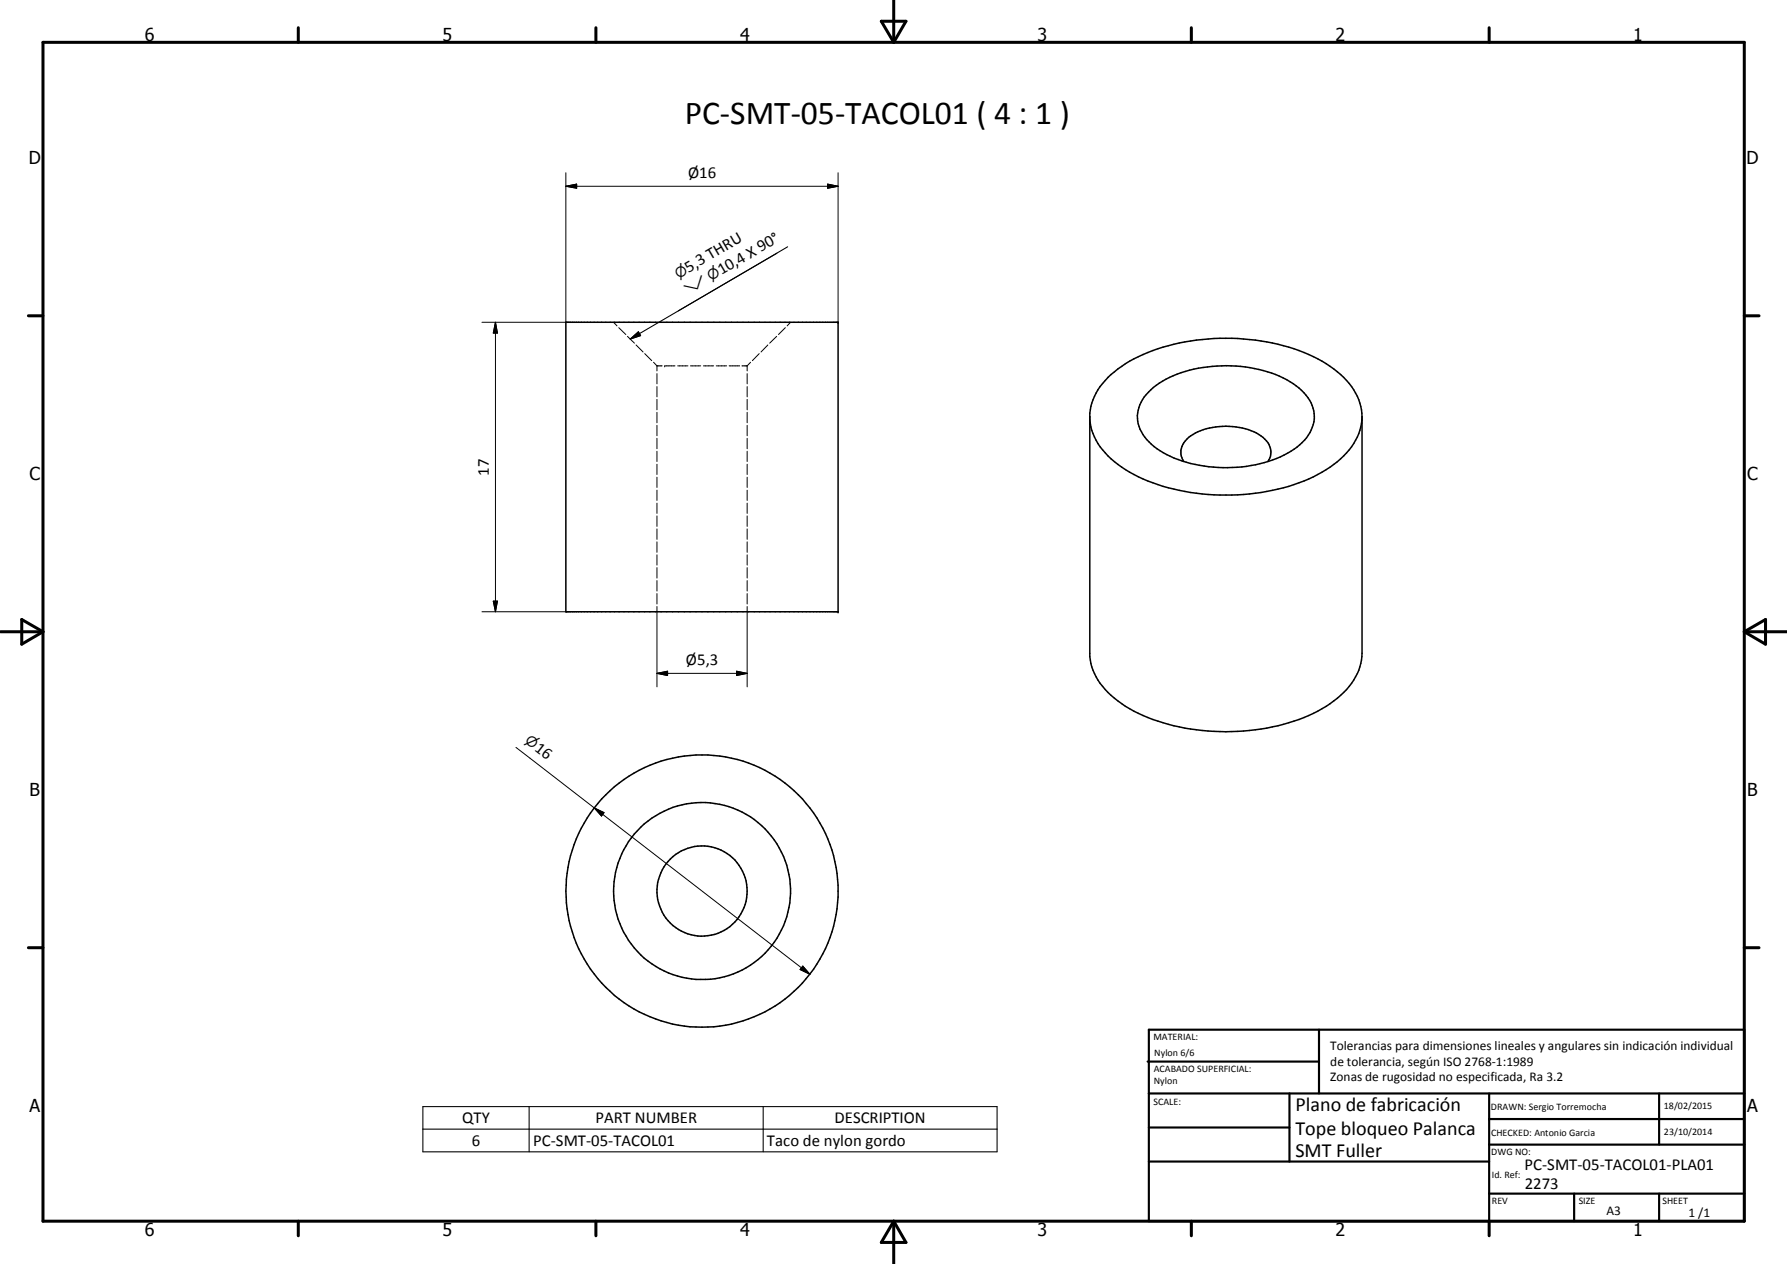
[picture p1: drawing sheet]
<svg xmlns="http://www.w3.org/2000/svg" width="420mm" height="297mm" viewBox="0 0 420 297" stroke-linecap="round" stroke-linejoin="round" font-family="sans-serif">
<g fill="none" stroke="#000" stroke-width=".24">
<path d="M133 43.8l2.6-.5v.9zM133 40.6v35.1h-19.7M133 43.8h64.1M194.6 43.3l2.5 .5-2.5 .4zM197.1 40.6v35.1M116.5 75.7l.5 2.6h-1zM116.5 75.7v68.1M144.3 75.7l.8 .9M145.5 77l1.6 1.6M147.5 79l1.7 1.6M182.6 79l-1.6 1.6M184.6 77l-1.6 1.6"/>
<path d="M185.9 75.7l-.8 .9M149.6 81.1l1.6 1.6M151.6 83.1l1.6 1.7M153.7 85.1l.8 .9M154.5 86h1.2M154.5 86v1.2M154.5 87.8v2.4M154.5 90.8v2.5M154.5 93.9v2.4M154.5 96.9v2.5M154.5 99.9v2.5M156.3 86h.1"/>
<path d="M156.3 86h2.4M159.3 86h2.4M162.3 86h2.4M165.4 86h2.4M168.4 86h2.4M171.4 86h2.5M174.4 86h1.3M175.7 86v1.2M175.7 87.8v2.4M175.7 90.8v2.5M175.7 93.9v2.4M175.7 96.9v2.5"/>
<path d="M175.7 99.9v2.5M176.5 85.1l-.8 .9M178.5 83.1l-1.6 1.7M180.5 81.1l-1.6 1.6M154.5 103v2.5M154.5 106v2.5M154.5 109.1v2.4M154.5 112.1v2.5M154.5 115.2v2.4M154.5 118.2v2.4M175.7 103v2.5M175.7 106v2.5"/>
<path d="M175.7 109.1v2.4M175.7 112.1v2.5M175.7 115.2v2.4M175.7 118.2v2.4M154.5 121.2v2.5M154.5 124.3v2.4M154.5 127.3v2.5M154.5 130.4v2.4M154.5 133.4v2.4M154.5 136.4v2.5M154.5 139.5v2.4M175.7 121.2v2.5"/>
<path d="M175.7 124.3v2.4M175.7 127.3v2.5M175.7 130.4v2.4M175.7 133.4v2.4M175.7 136.4v2.5M175.7 139.5v2.4M113.3 143.8h19.7M116 141.3h1l-.5 2.5zM154.5 158.2l2.5-.5v1zM154.5 142.5v18.9M154.5 158.2h21.2M173.2 157.7l2.5 .5-2.5 .5z"/>
<path d="M175.7 142.5v18.9M121.3 175.6l18.4 14.3M139.7 189.9l2.3 1.1-.6 .8zM139.7 189.9l50.7 39M188.8 227l1.6 1.9-2.3-1.1z"/>
</g>
<g fill="none" stroke="#000" stroke-width=".35">
<path d="M133 75.7h64.1v68.1h-64.1zM260.5 88.7a34.8 34.8 0 0 1 18.1-8.4 48.4 48.4 0 0 1 33.2 5.2 17.4 17.4 0 0 1 8.1 10l.3 2.4v55.6a13.7 13.7 0 0 1-5.8 10.6 38.1 38.1 0 0 1-19.2 7.4 48.7 48.7 0 0 1-29.6-5 17.7 17.7 0 0 1-9.1-10.6l-.3-1.6v-57.2a13.8 13.8 0 0 1 4.3-8.4zM270 92.2a23.5 23.5 0 0 1 15-6.1 30.8 30.8 0 0 1 19.1 4.1 9.6 9.6 0 0 1 4.9 7.6 10 10 0 0 1-5.5 8.2 32.2 32.2 0 0 1-30 .4 10.4 10.4 0 0 1-6.1-8.7 8.4 8.4 0 0 1 2.6-5.5zM320.2 97.9a13.4 13.4 0 0 1-5 9.9 36.4 36.4 0 0 1-18.7 7.9 49.4 49.4 0 0 1-30.9-4.7 17.7 17.7 0 0 1-9.1-10.7l-.3-1.6M278.3 108.5a4.3 4.3 0 0 1 1.6-6.1 16.3 16.3 0 0 1 16.6 0 4.2 4.2 0 0 1 1.6 6.1"/>
<circle cx="165.1" cy="209.4" r="10.6"/>
<circle cx="165.1" cy="209.4" r="20.8"/>
<circle cx="165.1" cy="209.4" r="32"/>
</g>
<g fill="#000">
<circle cx="197.1" cy="75.7" r=".18"/>
<circle cx="197.1" cy="143.8" r=".18"/>
</g>
<g fill="none" stroke="#000" stroke-width=".71">
<path d="M10.1 9.9h400v277.1h-400zM70.1 6.5v3.4M140.1 6.5v3.4M207.2 5h5.8l-2.9 4.9zM210.1 0v9.9M280.1 6.5v3.4M350.1 6.5v3.4M6.7 74.2h3.4M410.1 74.2h3.5M.1 148.5h10M5.1 145.6l5 2.9-5 2.9zM410.1 148.5h10"/>
<path d="M410.1 148.5l5-2.9v5.8zM6.7 222.7h3.4M410.1 222.7h3.5M70.1 287v3.4M140.1 287v3.4M210.1 287v10M210.1 287l2.9 5h-5.8zM280.1 287v3.4M350.1 287v3.4"/>
</g>
<g fill="none" stroke="#000" stroke-width=".51">
<path d="M269.8 249.5h40.3M270.1 242h140v45h-140zM270.1 257h140M303.2 257v16M310.1 242v15M350.1 257v30M390.1 257v12M270.1 265h33.1M270.1 273h80M350.1 269h60M350.1 263h60M350.1 280.5h60"/>
<path d="M370.1 280.5v6.5M390.1 280.5v6.5"/>
</g>
<path d="M182.7 59.5l-23.2 13.5M185.2 58l-37 21.7M148.2 79.7l1.9-1.7 .5 .9zM99.4 260.1h135v10.6h-135zM99.4 265.3h135M124.4 260.1v10.6M179.4 260.1v10.6" fill="none" stroke="#000" stroke-width=".25"/>
<path d="M133 43.8l2.6-.5v.9zM194.6 43.3l2.5 .5-2.5 .4zM116.5 75.7l.5 2.6h-1zM148.2 79.7l1.9-1.7 .5 .9zM116 141.3h1l-.5 2.5zM154.5 158.2l2.5-.5v1zM173.2 157.7l2.5 .5-2.5 .5zM139.7 189.9l2.3 1.1-.6 .8zM188.8 227l1.6 1.9-2.3-1.1z" fill="#000"/>
<text font-size="7.9" x="161" y="29.3">PC-SMT-05-TACOL01 ( 4 : 1 )</text>
<g font-size="4.7">
<text x="304.6" y="261.2">Plano de fabricación</text>
<text x="304.6" y="266.6">Tope bloqueo Palanca</text>
<text x="304.6" y="272">SMT Fuller</text>
</g>
<g font-size="4.2">
<text x="34" y="9.6">6</text>
<text x="104" y="9.6">5</text>
<text x="174" y="9.6">4</text>
<text x="244" y="9.6">3</text>
<text x="314" y="9.6">2</text>
<text x="384" y="9.6">1</text>
<text x="6.8" y="38.7">D</text>
<text x="410.6" y="38.7">D</text>
<text x="7" y="112.9">C</text>
<text x="410.8" y="112.9">C</text>
<text x="7" y="187.1">B</text>
<text x="410.8" y="187.1">B</text>
<text x="7" y="261.4">A</text>
<text x="410.8" y="261.4">A</text>
<text x="34" y="290.4">6</text>
<text x="104" y="290.4">5</text>
<text x="174" y="290.4">4</text>
<text x="244" y="290.4">3</text>
<text x="314" y="290.4">2</text>
<text x="384" y="290.4">1</text>
</g>
<g font-size="3.9">
<text x="161.8" y="41.8">Ø16</text>
<text x="161.9" y="64.1" transform="rotate(-30 161.9 64.1)">5,3 THRU</text>
<text x="169.6" y="64.7" transform="rotate(-30 169.6 64.7)">10,4 X 90°</text>
<text x="115" y="111.8" transform="rotate(-90 115 111.8)">17</text>
<text x="161.3" y="156.2">Ø5,3</text>
<text x="125.5" y="176.1" transform="rotate(38 125.5 176.1)">16</text>
<text x="108.7" y="264">QTY</text>
<text x="140" y="263.9">PART NUMBER</text>
<text x="196.2" y="264">DESCRIPTION</text>
<text x="110.9" y="269.3">6</text>
<text x="125.3" y="269.3">PC-SMT-05-TACOL01</text>
<text x="180.3" y="269.4">Taco de nylon gordo</text>
<text x="358.5" y="275">PC-SMT-05-TACOL01-PLA01</text>
<text x="358.5" y="279.4">2273</text>
</g>
<g font-size="3.3">
<text x="159.5" y="65.5" transform="rotate(-30 159.5 65.5)">n</text>
<text x="161.7" y="69.3" transform="rotate(-30 161.7 69.3)">w</text>
<text x="167.2" y="66.1" transform="rotate(-30 167.2 66.1)">n</text>
<text x="123.3" y="174.4" transform="rotate(38 123.3 174.4)">n</text>
</g>
<g font-size="3.1">
<text x="312.7" y="246.8">Tolerancias para dimensiones lineales y angulares sin indicación individual</text>
<text x="312.7" y="250.4">de tolerancia, según ISO 2768-1:1989</text>
<text x="312.7" y="254">Zonas de rugosidad no especificada, Ra 3.2</text>
<text x="377.7" y="285.6">A3</text>
<text x="397" y="285.9">1 /1</text>
</g>
<g font-size="2.4">
<text x="271.2" y="244.4">MATERIAL:</text>
<text x="271.3" y="252">ACABADO SUPERFICIAL:</text>
<text x="271.4" y="248.1">Nylon 6/6</text>
<text x="271.3" y="254.6">Nylon</text>
<text x="271.2" y="259.7">SCALE:</text>
<text x="350.6" y="260.8">DRAWN: Sergio Torremocha</text>
<text x="391.2" y="260.6">18/02/2015</text>
<text x="350.6" y="267">CHECKED: Antonio Garcia</text>
<text x="391.2" y="266.7">23/10/2014</text>
<text x="350.6" y="271.4">DWG NO:</text>
<text x="350.8" y="276.9">Id. Ref:</text>
<text x="350.8" y="282.8">REV</text>
<text x="371.2" y="282.9">SIZE</text>
<text x="390.9" y="282.9">SHEET</text>
</g>
</svg>
